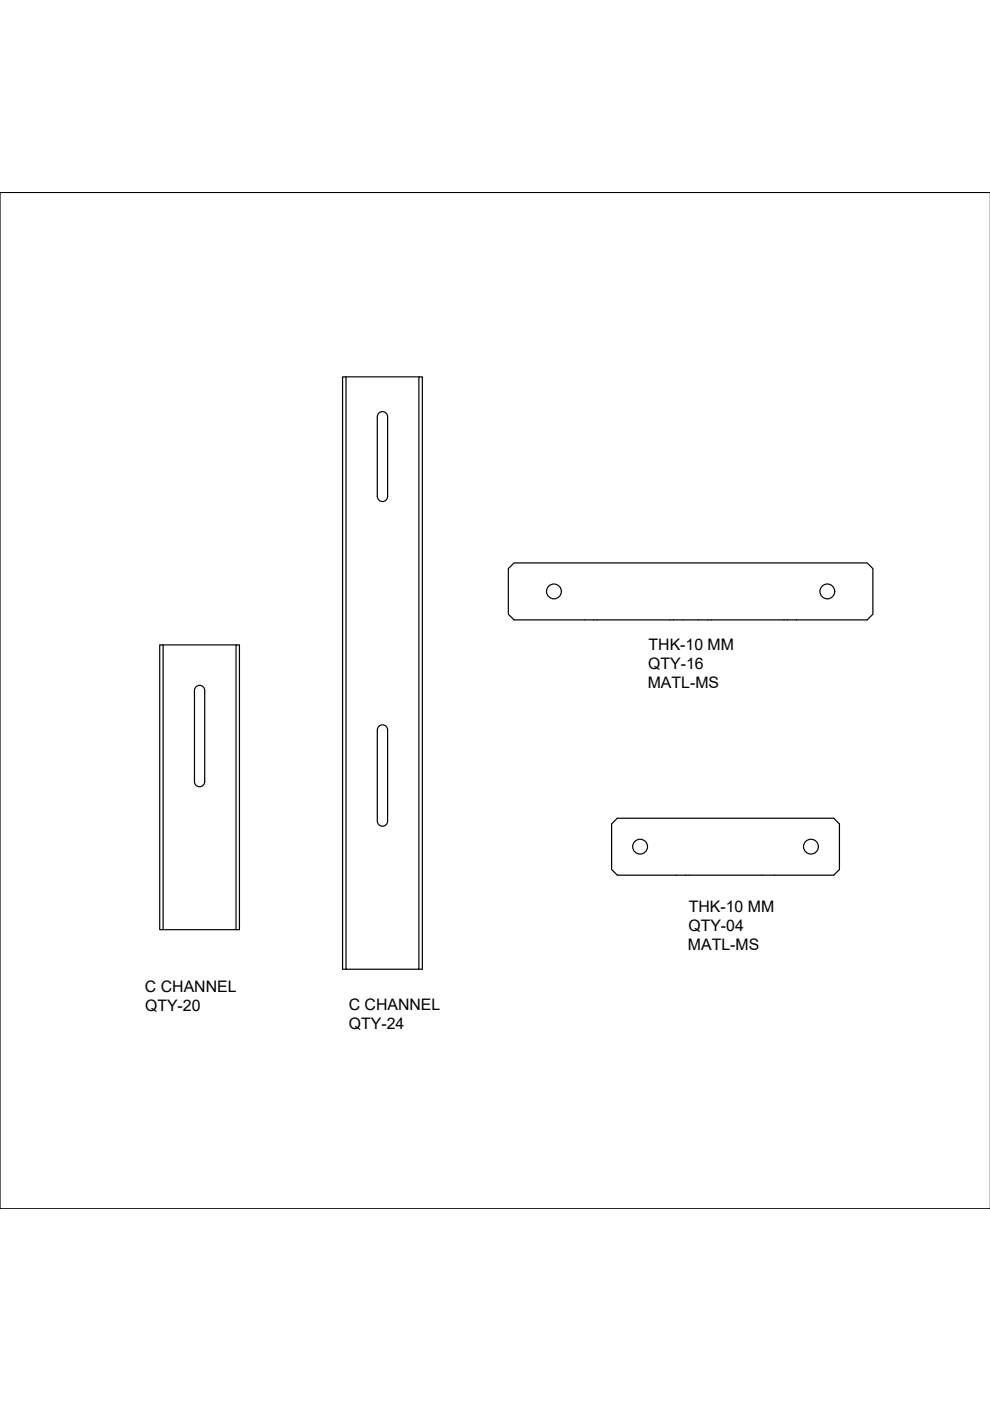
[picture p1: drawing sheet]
<svg xmlns="http://www.w3.org/2000/svg" width="210mm" height="297mm" viewBox="0 0 210 297" stroke-linecap="round" stroke-linejoin="round" font-family="sans-serif">
<!-- layer: 0 -->
<g fill="none" stroke="#000" stroke-width=".25">
<path d="M210 40.8h-210v215.5h210M73.4 79.9h15.4M80.2 87.7a1.08 1.08 0 0 1 1.2-.4 1.08 1.08 0 0 1 .8 1.1v16.9a1.09 1.09 0 0 1-1.1 1 1.09 1.09 0 0 1-1.1-1v-16.9zM109 119.4h74.9l1.2 1.2v9.6l-1.2 1.2h-74.9l-1.2-1.2v-9.6zM34.6 136.7h15.4M41.4 145.7a1.08 1.08 0 0 1 1.3-.3 1.08 1.08 0 0 1 .7 1v19.3a1.08 1.08 0 0 1-1.1 1.1 1.08 1.08 0 0 1-1.1-1.1v-19.3zM80.5 153.9a1.08 1.08 0 0 1 1.1-.1 1.08 1.08 0 0 1 .6 1v19.3a1.09 1.09 0 0 1-1.1 1.1 1.09 1.09 0 0 1-1.1-1.1v-19.3zM129.7 174.7l1.2-1.2h45.9l1.2 1.2v9.6l-1.2 1.3h-45.9l-1.2-1.3zM34.6 197.1v-60.4h-.7v60.4h16.9v-60.4h-.8v60.4M73.4 205.5h-.8v-125.6h.8v125.6h15.4v-125.6h.7v125.6h-.7"/>
<circle cx="117.4" cy="125.4" r="1.57"/>
<circle cx="175.4" cy="125.4" r="1.57"/>
<circle cx="135.7" cy="179.5" r="1.57"/>
<circle cx="171.9" cy="179.5" r="1.57"/>
</g>
<g font-size="3.4">
<text x="137.5" y="137.7">THK-10 MM</text>
<text x="137.4" y="141.8">QTY-16</text>
<text x="137.3" y="145.9">MATL-MS</text>
<text x="146" y="197.4">QTY-04</text>
<text x="146" y="193.4">THK-10 MM</text>
<text x="145.9" y="201.5">MATL-MS</text>
<text x="30.7" y="210.2">C CHANNEL</text>
<text x="30.7" y="214.3">QTY-20</text>
<text x="73.9" y="214.1">C CHANNEL</text>
<text x="74" y="218.1">QTY-24</text>
</g>
</svg>
